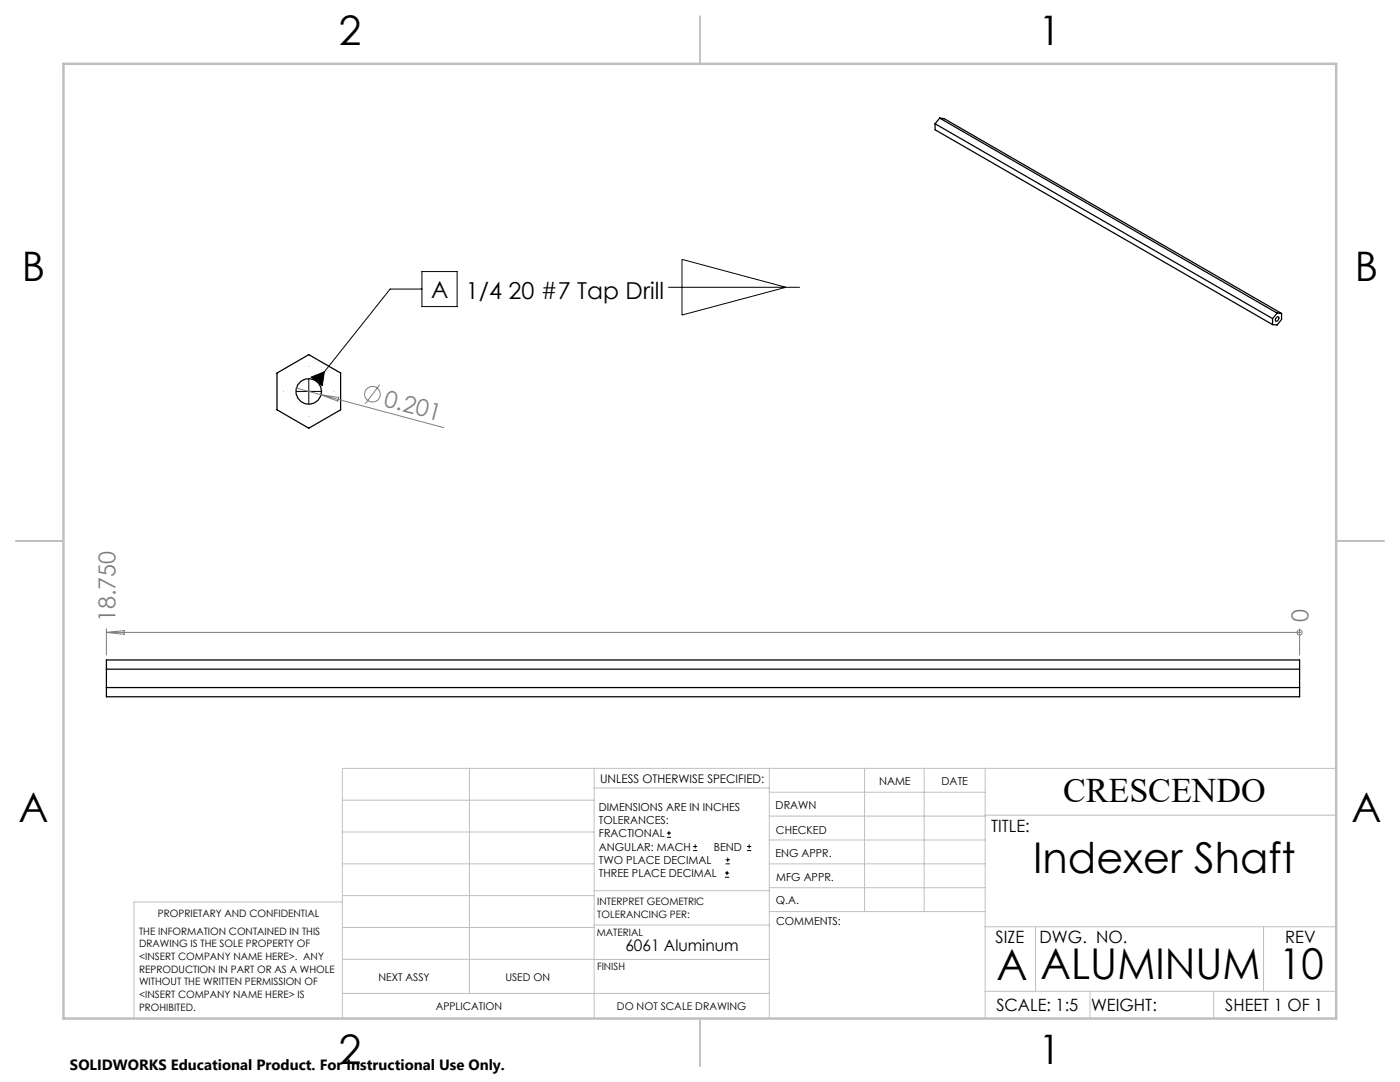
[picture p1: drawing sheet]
<svg xmlns="http://www.w3.org/2000/svg" width="279mm" height="216mm" viewBox="0 0 279 216" stroke-linecap="round" stroke-linejoin="round" font-family="sans-serif">
<g fill="none" stroke="#000" stroke-width=".25">
<path d="M186.6 24.7l67.4 38.9M186.6 24.7v1.2l67.4 38.9M187.5 23.6l-.9 1.1M187.5 23.6l67.4 38.9M187.5 23.6l.9 .1 67.4 38.8M55.3 74.4l6.3-3.6 6.4 3.6v7.4l-6.4 3.6-6.3-3.6zM254 63.6v1.2M254.8 63.3l.2-.1a.52 .52 0 0 1 .1 .6 .52 .52 0 0 1-.5 .3v-.5zM254.9 62.5l-.9 1.1M254.9 62.5h.9M255.8 62.5v1.2l-.9 1.1h-.9M21.2 131.7h238.2v7.3h-238.2z"/>
<path d="M21.2 137.2h238.2M21.2 133.5h238.2"/>
<circle cx="61.6" cy="78.1" r="2.56"/>
</g>
<g fill="none" stroke="#808080" stroke-width=".2">
<path d="M59.2 77.4l4.9 1.4M64.1 78.8l24.5 6.5M64.1 78.8l3.5 .5-.2 .7zM75.8 76.8l-2.9 3.8M21.2 125.4v5.3M21.2 126.2h238.2M21.2 126.2l3.6-.4v.8zM259.4 126.2h.1M259.4 125.4v5.3"/>
<circle cx="74.3" cy="78.7" r="1.56"/>
<circle cx="259.4" cy="126.2" r=".51"/>
</g>
<g fill="none" stroke="#000" stroke-width=".2">
<path d="M84.2 57.7h-6.3l-14.7 18.4M84.2 54.2h7v7h-7zM133.3 57.3h26.3M136.1 51.8l20.7 5.5-20.7 5.6zM59.1 78.1h5M61.6 75.6v5M62.1 75.2l2.6-1-.4 2.8zM133.1 167.1h.8M133.1 166.2h.8M133.5 165.8v.9M138.3 169.7h.8M138.3 168.9h.8"/>
<path d="M138.7 168.5v.8M144.7 175h.8M144.7 174.2h.8M144.8 172.4h.9M144.8 171.6h.9M145.1 173.8v.8M145.2 171.1v.9M149.1 169.7h.8M149.1 168.9h.8M149.5 168.5v.8"/>
</g>
<path d="M61.6 73.1v-.1M66.6 78.1h.1" fill="none" stroke="#000" stroke-width=".2" stroke-dasharray="15.2 1.3 1.3 1.3" stroke-linecap="butt"/>
<g fill="none" stroke="#c0c0c0" stroke-width=".2">
<path d="M68.3 159.7h50.3M93.7 153.3v44.9M118.6 153.3v49.9M118.6 157.2h34.9M153.5 153.3v49.9M153.5 158.1h43.1M172.5 153.3v28.6M184.4 153.3v28.6M196.6 153.3v49.9M266.7 153.3h-198.4v49.9M68.3 178.7h50.3M68.3 172.4h50.3"/>
<path d="M68.3 166h50.3M68.3 180h-41.6v23.2M118.6 177.7h35M153.5 167.6h43.1M153.5 162.8h43.1M153.5 172.4h43.1M153.5 177.1h43.1M196.6 162.7h70.1M68.3 198.2h85.2M68.3 191.4l85.2 .1M68.3 185.1h50.3M118.6 184.6h35"/>
<path d="M153.6 181.9h43M196.6 197.8h70.1M196.6 184.9h70.1M206.7 184.9v12.9M217.5 197.8v5.4M242.2 197.8v5.4M252.2 184.9v12.9"/>
</g>
<path d="M139.7 3.2v9.5M3.1 107.9h9.6M266.7 107.9h9.5M139.7 203.2v9.6" fill="none" stroke="#c0c0c0" stroke-width=".25"/>
<path d="M12.7 12.7h254v190.5h-254z" fill="none" stroke="#c0c0c0" stroke-width=".5"/>
<path d="M62.1 75.2l2.6-1-.4 2.8z" fill="#000"/>
<g font-size="8.5">
<text x="206.2" y="174.2">Indexer Shaft</text>
<text x="198.9" y="195.5">A</text>
<text x="207.7" y="195.4">ALUMINUM</text>
<text x="255.3" y="195.4">10</text>
</g>
<g font-size="8.1">
<text x="67.6" y="8.9">2</text>
<text x="207.3" y="8.9">1</text>
<text x="4.4" y="56.2">B</text>
<text x="270.4" y="56.2">B</text>
<text x="3.7" y="164.1">A</text>
<text x="269.7" y="164.1">A</text>
<text x="67.6" y="212.4">2</text>
<text x="207.3" y="212.4">1</text>
</g>
<text font-size="6.9" x="212.2" y="160.1">CRESCENDO</text>
<g font-size="4.7">
<text x="86" y="59.4">A</text>
<text x="93" y="59.6">1/4 20 #7 Tap Drill</text>
</g>
<g font-size="4.7" fill="#808080">
<text x="76.4" y="81" transform="rotate(15 76.4 81)">0.201</text>
<text x="23" y="124.1" transform="rotate(-90 23 124.1)">18.750</text>
<text x="261.2" y="124.1" transform="rotate(-90 261.2 124.1)">0</text>
</g>
<g font-size="3.4">
<text x="197.8" y="166">TITLE:</text>
<text x="198.7" y="188.1">SIZE</text>
<text x="207.5" y="188.1">DWG. NO.</text>
<text x="256.5" y="188.2">REV</text>
<text x="198.8" y="201.7">SCALE: 1:5</text>
<text x="217.7" y="201.8">WEIGHT:</text>
<text x="244.5" y="201.7">SHEET 1 OF 1</text>
</g>
<text font-size="3.2" x="124.8" y="189.8">6061 Aluminum</text>
<text font-size="3" x="14" y="213.5">SOLIDWORKS Educational Product. For Instructional Use Only.</text>
<text font-size="2.4" x="119.8" y="156.2">UNLESS OTHERWISE SPECIFIED:</text>
<g font-size="2.2">
<text x="119.5" y="161.8">DIMENSIONS ARE IN INCHES</text>
<text x="154.8" y="161.4">DRAWN</text>
<text x="175.4" y="156.6">NAME</text>
<text x="187.9" y="156.7">DATE</text>
<text x="119.5" y="164.4">TOLERANCES:</text>
<text x="119.5" y="167.1">FRACTIONAL</text>
<text x="154.9" y="166.3">CHECKED</text>
<text x="119.5" y="169.7">ANGULAR: MACH</text>
<text x="119.5" y="172.4">TWO PLACE DECIMAL</text>
<text x="142.5" y="169.7">BEND</text>
<text x="154.8" y="171">ENG APPR.</text>
<text x="119.5" y="175">THREE PLACE DECIMAL</text>
<text x="154.9" y="175.7">MFG APPR.</text>
<text x="154.9" y="180.4">Q.A.</text>
<text x="154.9" y="184.6">COMMENTS:</text>
</g>
<g font-size="2.1">
<text x="75.5" y="195.7">NEXT ASSY</text>
<text x="100.9" y="195.7">USED ON</text>
<text x="86.9" y="201.5">APPLICATION</text>
<text x="123.1" y="201.6">DO NOT SCALE DRAWING</text>
</g>
<g font-size="2">
<text x="31.5" y="182.9">PROPRIETARY AND CONFIDENTIAL</text>
<text x="119.2" y="180.6">INTERPRET GEOMETRIC</text>
<text x="119.2" y="183.1">TOLERANCING PER:</text>
<text x="27.8" y="186.5">THE INFORMATION CONTAINED IN THIS</text>
<text x="27.8" y="189">DRAWING IS THE SOLE PROPERTY OF</text>
<text x="27.8" y="191.6">&lt;INSERT COMPANY NAME HERE&gt;. ANY</text>
<text x="119.1" y="186.7">MATERIAL</text>
<text x="27.8" y="194.1">REPRODUCTION IN PART OR AS A WHOLE</text>
<text x="27.8" y="196.6">WITHOUT THE WRITTEN PERMISSION OF</text>
<text x="119.1" y="193.5">FINISH</text>
<text x="27.8" y="199.1">&lt;INSERT COMPANY NAME HERE&gt; IS</text>
<text x="27.8" y="201.7">PROHIBITED.</text>
</g>
</svg>
